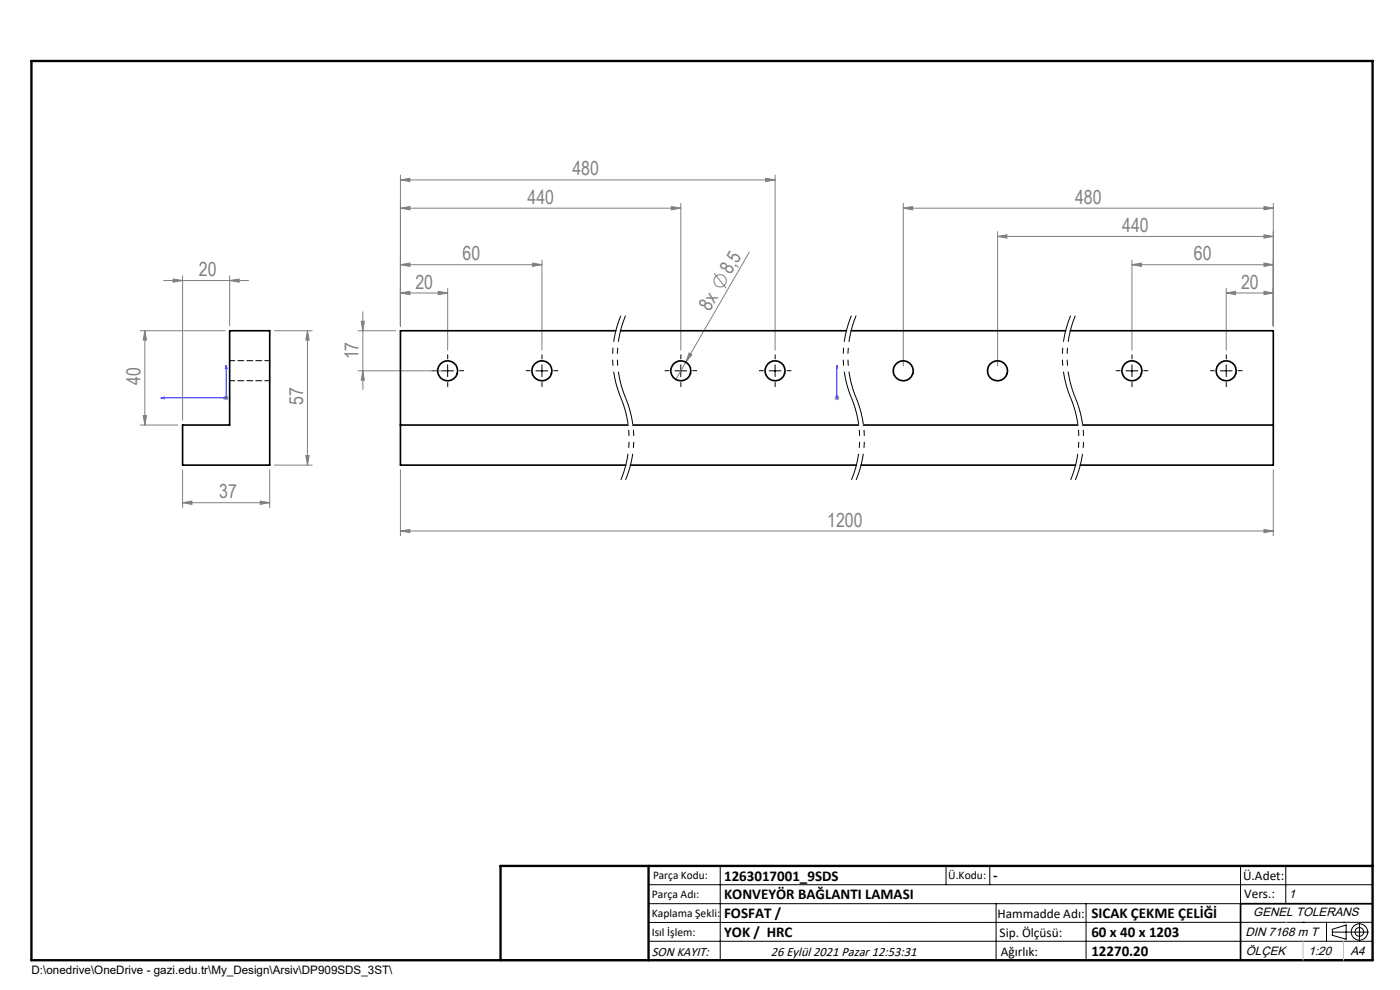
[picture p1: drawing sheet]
<svg xmlns="http://www.w3.org/2000/svg" width="297mm" height="210mm" viewBox="0 0 297 210" stroke-linecap="round" stroke-linejoin="round" font-family="sans-serif">
<g fill="none" stroke="#808080" stroke-width=".21">
<path d="M84.9 38.2l2.1-.4v.7zM84.9 37.1v32M84.9 38.2h79.5M162.4 37.8l2 .4-2 .3zM164.4 37.1v37.2M34.7 59.5h18M36.7 59.2l2 .3-2 .4zM38.7 58.5v30.6M48.7 59.5l2-.3v.7zM48.7 58.5v10.6M84.9 56.2l2.1-.4v.7zM84.9 44.2l2.1-.4v.7z"/>
<path d="M84.9 56.2h30.1M84.9 44.2h59.5M113 55.8l2 .4-2 .3zM115 55.2v19.1M142.4 43.8l2 .4-2 .3zM144.4 43.1v31.2M151.5 58l2.5 3.1M159 53.5l-13.5 23.3M191.6 44.2l2-.4v.7zM191.6 44.2h78.5M191.6 43.1v34.5M211.6 50.2l2-.4v.7z"/>
<path d="M211.6 49.1v28.5M211.6 50.2h58.5M240.1 56.2l2-.4v.7zM240.1 56.2h30M240.1 55.2v19.1M268.1 55.8l2 .4-2 .3zM268.1 49.8l2 .4-2 .3zM268.1 43.8l2 .4-2 .3zM270.1 43.1v26M29.7 70.2h18M30.7 70.2l.4 1.9h-.7zM30.7 70.2v20"/>
<path d="M58.2 70.2h8M65.2 70.2l.4 1.9h-.7zM65.2 70.2v28.5M76 70.2h8M76 78.7h17.9M76.6 68.1h.7l-.3 2.1zM77 78.7l.3 1.9h-.7zM77 66.1v16.5M84.9 62.2l2.1-.4v.7zM84.9 62.2h10.1M93 61.8l2 .4-2 .3zM95 61.2v13.1"/>
<path d="M145.5 76.8l-2.1 3.7M146.2 74.9l.6 .3-1.3 1.6zM260.1 62.2l2-.4v.7zM260.1 62.2h10M260.1 61.2v13.1M268.1 61.8l2 .4-2 .3zM29.7 90.2h8M30.4 88.2h.7l-.4 2zM38.7 99.7v8M47.5 84.4h1M47.6 84.1l.7 .7M48 83.9v1"/>
<path d="M48.3 84.1l-.7 .7M57.2 99.7v8M58.2 98.7h8M64.9 96.7h.7l-.4 2zM84.9 99.7v14M177.1 84.4h.9M177.2 84.1l.7 .7M177.6 83.9v1M177.9 84.1l-.7 .7M270.1 99.7v14M38.7 106.6l2-.3v.7zM38.7 106.6h18.5"/>
<path d="M55.2 106.3l2 .3-2 .4zM84.9 112.6l2.1-.3v.7zM84.9 112.6h185.2M268.1 112.3l2 .3-2 .4z"/>
<circle cx="152.8" cy="59.6" r="1.29"/>
</g>
<path d="M131.7 67a22.7 22.7 0 0 0 0 17.4M132.7 67a22.7 22.7 0 0 0 0 17.4M180.6 67a22.7 22.7 0 0 0 0 17.4M181.6 67a22.7 22.7 0 0 0 0 17.4M227.1 67a22.7 22.7 0 0 0 0 17.4M228.1 67a22.7 22.7 0 0 0 0 17.4M131.7 84.4a22.7 22.7 0 0 1 0 17.4M132.7 84.4a22.7 22.7 0 0 1 0 17.4M180.6 84.4a22.7 22.7 0 0 1 0 17.4M181.6 84.4a22.7 22.7 0 0 1 0 17.4M227.1 84.4a22.7 22.7 0 0 1 0 17.4M228.1 84.4a22.7 22.7 0 0 1 0 17.4" fill="none" stroke="#000" stroke-width=".21" stroke-dasharray="6.3 1.3 1.3 1.3 1.3 1.3" stroke-dashoffset=".6" stroke-linecap="butt"/>
<g fill="none" stroke="#000" stroke-width=".21">
<path d="M93.7 78.7h2.5M95 77.4v2.5M113.7 78.7h2.5M115 77.4v2.5M143.2 78.7h2.5M144.4 77.4v2.5M163.2 78.7h2.5M164.4 77.4v2.5M238.9 78.7h2.5M240.1 77.4v2.5M258.9 78.7h2.5M260.1 77.4v2.5"/>
<path d="M137.6 187.7h153.6M137.6 191.7h153.6M137.6 199.7h153.6M152.8 183.7v20M200.7 183.7v4M210 183.7v4M211.3 191.7v12M230.4 191.7v12M263.2 183.7v20M272.8 183.7v8M276.4 195.6h.1M281.4 195.6v4.1"/>
<path d="M282.6 197.7h7.8M282.6 197.1l3-.9v3l-3-.8zM285 195.6h.1M288.4 195.8v3.8M291.2 195.6l-153.6 .1"/>
<circle cx="288.4" cy="197.7" r="1.74"/>
<circle cx="288.4" cy="197.7" r=".93"/>
</g>
<path d="M48 77.5l.2 .7h-.4zM48 77.5v6.9h-13.9M177.6 77.5v.7v-.7M177.6 77.5v6.9M34.1 84.4l.8-.2v.4zM177.6 84.2v.4zM177.6 84.4h.1" fill="none" stroke="#00f" stroke-width=".21"/>
<g fill="none" stroke="#000" stroke-width=".21" stroke-dasharray="15.2 1.3 1.3 1.3">
<path d="M92.5 78.6h-.9M95 76.1v-.8M97.5 78.6h.9M112.5 78.6h-.9M115 76.1v-.8M117.5 78.6h.9M141.9 78.6h-.8M144.4 76.1v-.8M146.9 78.6h.9M161.9 78.6h-.8M164.4 76.1v-.8M166.9 78.6h.9"/>
<path d="M237.6 78.6h-.8M240.1 76.1v-.8M242.6 78.6h.9M257.6 78.6h-.8M260.1 76.1v-.8M262.6 78.6h.9M95 81.1v.9M115 81.1v.9M144.4 81.1v.9M164.4 81.1v.9M240.1 81.1v.9M260.1 81.1v.9"/>
</g>
<path d="M291.2 191.7h-28v12M106.2 203.7h185" fill="none" stroke="#000" stroke-width=".35"/>
<path d="M6.7 12.9h284.5v190.8h-284.5zM137.6 183.7v20M291.2 183.7h-185v20" fill="none" stroke="#000" stroke-width=".5"/>
<path d="M272.8 195.6h.1M276.4 199.7v4M285 199.7v4" fill="none" stroke="#c0c0c0" stroke-width=".21"/>
<g fill="#00f">
<path d="M48 77.5l.2 .7h-.4zM34.1 84.4l.8-.2v.4z"/>
<path d="M177.6 77.5v.7zM177.6 84.2v.4z"/>
</g>
<g fill="#808080">
<path d="M146.2 74.9l.6 .3-1.3 1.6z"/>
<path d="M268.1 112.3l2 .3-2 .4zM84.9 112.6l2.1-.3v.7z"/>
<path d="M84.9 62.2l2.1-.4v.7zM93 61.8l2 .4-2 .3zM84.9 56.2l2.1-.4v.7zM113 55.8l2 .4-2 .3zM84.9 38.2l2.1-.4v.7zM162.4 37.8l2 .4-2 .3zM84.9 44.2l2.1-.4v.7zM142.4 43.8l2 .4-2 .3z"/>
<path d="M38.7 106.6l2-.3v.7zM55.2 106.3l2 .3-2 .4z"/>
<path d="M36.7 59.2l2 .3-2 .4zM48.7 59.5l2-.3v.7z"/>
<path d="M268.1 61.8l2 .4-2 .3zM260.1 62.2l2-.4v.7zM268.1 55.8l2 .4-2 .3zM240.1 56.2l2-.4v.7zM268.1 49.8l2 .4-2 .3zM211.6 50.2l2-.4v.7zM268.1 43.8l2 .4-2 .3zM191.6 44.2l2-.4v.7z"/>
<path d="M30.4 88.2h.7l-.4 2zM30.7 70.2l.4 1.9h-.7z"/>
<path d="M64.9 96.7h.7l-.4 2zM65.2 70.2l.4 1.9h-.7z"/>
<path d="M76.6 68.1h.7l-.3 2.1zM77 78.7l.3 1.9h-.7z"/>
</g>
<g fill="none" stroke="#000" stroke-width=".35">
<path d="M48.7 70.2h8.5v28.5h-18.5v-8.5h10zM130.6 70.2h-45.7v28.5h47.9M131.6 70.2h48M180.6 70.2h45.5M227 70.2h43.1v28.5h-40.9M84.9 90.2h48.3M133.7 98.7h47.9M134.2 90.2h47.9M182.7 98.7h45.5M183.2 90.2h45.5M229.7 90.2h40.4"/>
<circle cx="95" cy="78.6" r="2.12"/>
<circle cx="115" cy="78.6" r="2.12"/>
<circle cx="144.4" cy="78.7" r="2.13"/>
<circle cx="164.4" cy="78.6" r="2.12"/>
<circle cx="191.6" cy="78.6" r="2.12"/>
<circle cx="211.6" cy="78.7" r="2.13"/>
<circle cx="240.1" cy="78.6" r="2.12"/>
<circle cx="260.1" cy="78.6" r="2.12"/>
</g>
<path d="M57.2 76.5h-8.5M48.7 80.8h8.5" fill="none" stroke="#000" stroke-width=".21" stroke-dasharray="1.3 .6" stroke-dashoffset=".2"/>
<g font-size="4.1" fill="#808080">
<text x="121.4" y="37.2">480</text>
<text x="111.9" y="43.2">440</text>
<text x="228.1" y="43.2">480</text>
<text x="238.1" y="49.2">440</text>
<text x="42.2" y="58.6">20</text>
<text x="98.1" y="55.2">60</text>
<text x="155.1" y="58.4" transform="rotate(-60 155.1 58.4)">8,5</text>
<text x="253.3" y="55.2">60</text>
<text x="88.1" y="61.2">20</text>
<text x="263.3" y="61.2">20</text>
<text x="150.6" y="66.1" transform="rotate(-60 150.6 66.1)">8x</text>
<text x="76.1" y="76.2" transform="rotate(-90 76.1 76.2)">17</text>
<text x="29.8" y="81.6" transform="rotate(-90 29.8 81.6)">40</text>
<text x="64.3" y="86" transform="rotate(-90 64.3 86)">57</text>
<text x="46.5" y="105.7">37</text>
<text x="175.5" y="111.7">1200</text>
</g>
<g font-size="3.2">
<text x="153.6" y="186.8">1263017001_9SDS</text>
<text x="153.6" y="190.8">KONVEYÖR BAĞLANTI LAMASI</text>
<text x="210.7" y="186.6">-</text>
<text x="153.6" y="194.8">FOSFAT /</text>
<text x="231.5" y="194.8">SICAK ÇEKME ÇELİĞİ</text>
<text x="153.6" y="198.8">YOK / HRC</text>
<text x="231.5" y="198.7">60 x 40 x 1203</text>
<text x="231.5" y="202.8">12270.20</text>
</g>
<g font-size="2.8">
<text x="263.7" y="186.7">Ü.Adet:</text>
<text x="263.9" y="190.5">Vers.:</text>
<text x="211.6" y="194.8">Hammadde Adı:</text>
<text x="138.3" y="202.8">SON KAYIT:</text>
<text x="163.6" y="202.8">26 Eylül 2021 Pazar 12:53:31</text>
<text x="212.1" y="198.7">Sip. Ölçüsü:</text>
<text x="212.3" y="202.7">Ağırlık:</text>
</g>
<g font-size="2.6">
<text x="273.4" y="190.4">1</text>
<text x="265.9" y="194.4">GENEL TOLERANS</text>
<text x="264.2" y="198.5">DIN 7168 m T</text>
<text x="264.3" y="202.6">ÖLÇEK</text>
<text x="277.6" y="202.6">1:20</text>
<text x="286.5" y="202.6">A4</text>
</g>
<g font-size="2.5">
<text x="138.3" y="190.5">Parça Adı:</text>
<text x="138.5" y="186.5">Parça Kodu:</text>
<text x="201.2" y="186.5">Ü.Kodu:</text>
<text x="138.3" y="194.5">Kaplama Şekli:</text>
<text x="138.3" y="198.6">Isıl İşlem:</text>
<text x="6.7" y="206.7">D:\onedrive\OneDrive - gazi.edu.tr\My_Design\Arsiv\DP909SDS_3ST\</text>
</g>
</svg>
